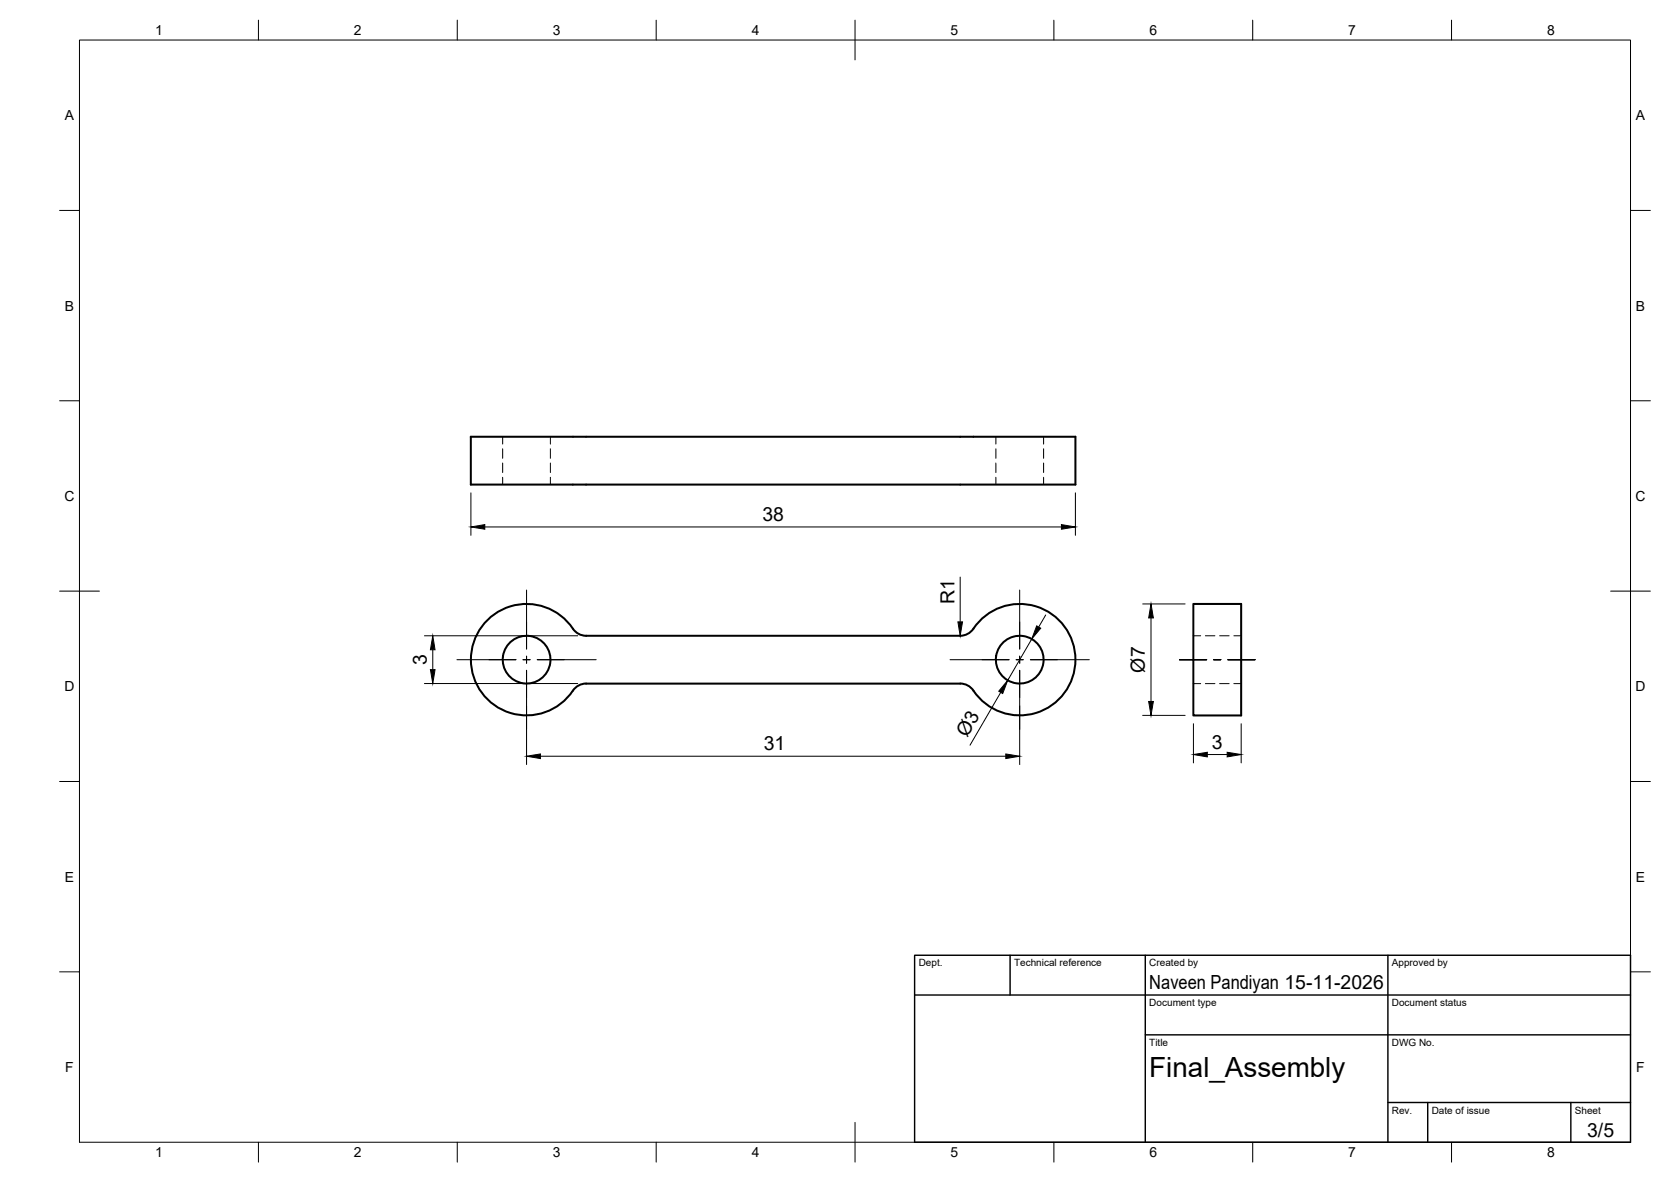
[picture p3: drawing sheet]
<svg xmlns="http://www.w3.org/2000/svg" width="420mm" height="297mm" viewBox="0 0 420 297" stroke-linecap="round" stroke-linejoin="round" font-family="sans-serif">
<!-- layer: Visible -->
<g fill="none" stroke="#000" stroke-width=".51">
<path d="M118.4 109.8h152v12h-152zM122.8 155.6a14.1 14.1 0 0 1 21.6 2.8l1.3 1 1.7 .4h94a4.7 4.7 0 0 0 4.1-2.9 14 14 0 0 1 20.9-.9 14 14 0 0 1-1.4 20.9 14 14 0 0 1-20.6-3.8l-1.3-1-1.7-.3h-94l-1.1 .1-1.5 .8a16.6 16.6 0 0 1-7.7 6.3 14 14 0 0 1-16.6-5.9 14 14 0 0 1 2.3-17.5zM300.1 151.8h12v28h-12z"/>
<circle cx="132.4" cy="165.8" r="6"/>
<circle cx="256.4" cy="165.8" r="6"/>
</g>
<!-- layer: Hidden -->
<g fill="none" stroke="#000" stroke-width=".25">
<path d="M126.4 109.8v1.8M126.4 112.8v2.4M126.4 116.4v2.4M126.4 119.9v1.9M138.4 109.8v1.8M138.4 112.8v2.4M138.4 116.4v2.4M138.4 119.9v1.9M250.4 109.8v1.8M250.4 112.8v2.4M250.4 116.4v2.4M250.4 119.9v1.9"/>
<path d="M262.4 109.8v1.8M262.4 112.8v2.4M262.4 116.4v2.4M262.4 119.9v1.9M300.1 159.8h1.8M303.1 159.8h2.4M306.7 159.8h2.4M310.2 159.8h1.9M300.1 171.8h1.8M303.1 171.8h2.4M306.7 171.8h2.4M310.2 171.8h1.9"/>
</g>
<!-- layer: BORDER -->
<g fill="none" stroke="#000" stroke-width=".25">
<path d="M20 10.1h390v276.9h-390zM65 5.1v5M115 5.1v5M165 5.1v5M215 5.1v10M265 5.1v5M315 5.1v5M365 5.1v5M15 52.9h5M410 52.9h5M15 100.7h5M410 100.7h5"/>
<path d="M15 148.6h10M405 148.6h10M15 196.4h5M410 196.4h5M15 244.2h5M410 244.2h5M65 287v5M115 287v5M165 287v5M215 282.1v9.9M265 287v5M315 287v5"/>
<path d="M365 287v5"/>
</g>
<!-- layer: TITLEBLOCK -->
<path d="M230 240.1h180v46.9h-180zM230 250h180M254 240.1v9.9M288 240.1v46.9M349 240.1v46.9M288 260.1h122M349 277.1h61M359 277.1v9.9M395 277.1v9.9" fill="none" stroke="#000" stroke-width=".36"/>
<!-- layer: Smart Centers -->
<g fill="none" stroke="#000" stroke-width=".25">
<path d="M132.4 148.3v14.8M256.4 148.3v14.8M114.9 165.8h14.8M131.5 165.8h1.8M132.4 164.9v1.8M132.4 168.5v14.8M135.1 165.8h14.8M238.9 165.8h14.8M255.5 165.8h1.8M256.4 164.9v1.8M256.4 168.5v14.8M259.1 165.8h14.8"/>
<path d="M296.6 165.8h6.8M305.2 165.8h1.8M308.8 165.8h6.8"/>
</g>
<!-- layer: FD_Dimensions -->
<g fill="none" stroke="#000" stroke-width=".25">
<path d="M118.4 123.9v10.6M121.9 132.4h145M270.4 123.9v10.6M106.7 159.8h38.6M241.4 145v11.3M262.9 154.5l-1.7 3.1M287.3 151.8h10.7M289.4 155.3v21M106.7 171.8h38.6M108.8 163.3v5M132.4 177.4v14.7M251.6 174l-7.7 13.3"/>
<path d="M256.4 177.4v14.7M259.4 160.6l-6 10.4M287.3 179.8h10.7M135.9 190h117M300.1 181.9v9.8M303.6 189.6h5M312.1 181.9v9.8"/>
</g>
<g fill="#000" stroke="#000" stroke-width=".25">
<path d="M118.4 132.4l3.5-.6v1.2zM266.9 131.8l3.5 .6-3.5 .6zM240.9 156.3h1.1l-.6 3.5zM260.7 157.3l1 .6-2.3 2.7zM289.4 151.8l.6 3.5h-1.2zM108.2 168.3h1.2l-.6 3.5zM108.8 159.8l.6 3.5h-1.2zM253.4 171l-1.3 3.3-1-.6zM288.8 176.3h1.2l-.6 3.5zM132.4 190l3.5-.5v1.1zM252.9 189.5l3.5 .5-3.5 .6zM300.1 189.6l3.5-.6v1.2z"/>
<path d="M308.6 189l3.5 .6-3.5 .6z"/>
</g>
<text font-size="7" x="289" y="270.6">Final_Assembly</text>
<g font-size="4.9">
<text x="191.7" y="131">38</text>
<text x="240" y="151.8" transform="rotate(-90 240 151.8)">R1</text>
<text x="107.4" y="167.1" transform="rotate(-90 107.4 167.1)">3</text>
<text x="287.9" y="169" transform="rotate(-90 287.9 169)">Ø7</text>
<text x="243.2" y="185.4" transform="rotate(-60 243.2 185.4)">Ø3</text>
<text x="192" y="188.6">31</text>
<text x="304.7" y="188.2">3</text>
<text x="289" y="248.5">Naveen Pandiyan 15-11-2026</text>
<text x="399.1" y="285.7">3/5</text>
</g>
<g font-size="3.5">
<text x="39" y="8.8">1</text>
<text x="89" y="8.8">2</text>
<text x="139" y="8.8">3</text>
<text x="189" y="8.8">4</text>
<text x="239" y="8.8">5</text>
<text x="289" y="8.8">6</text>
<text x="339" y="8.8">7</text>
<text x="389" y="8.8">8</text>
<text x="16.3" y="30.2">A</text>
<text x="411.3" y="30.2">A</text>
<text x="16.3" y="78">B</text>
<text x="411.3" y="78">B</text>
<text x="16.2" y="125.9">C</text>
<text x="411.2" y="125.9">C</text>
<text x="16.2" y="173.7">D</text>
<text x="411.2" y="173.7">D</text>
<text x="16.3" y="221.6">E</text>
<text x="411.3" y="221.6">E</text>
<text x="16.4" y="269.4">F</text>
<text x="411.4" y="269.4">F</text>
<text x="39" y="290.8">1</text>
<text x="89" y="290.8">2</text>
<text x="139" y="290.8">3</text>
<text x="189" y="290.8">4</text>
<text x="239" y="290.8">5</text>
<text x="289" y="290.8">6</text>
<text x="339" y="290.8">7</text>
<text x="389" y="290.8">8</text>
</g>
<g font-size="2.5">
<text x="231" y="242.9">Dept.</text>
<text x="255" y="242.9">Technical reference</text>
<text x="289" y="242.9">Created by</text>
<text x="350" y="242.9">Approved by</text>
<text x="289" y="252.8">Document type</text>
<text x="350" y="252.8">Document status</text>
<text x="289" y="262.9">Title</text>
<text x="350" y="262.9">DWG No.</text>
<text x="350" y="279.9">Rev.</text>
<text x="360" y="279.9">Date of issue</text>
<text x="396" y="279.9">Sheet</text>
</g>
</svg>
